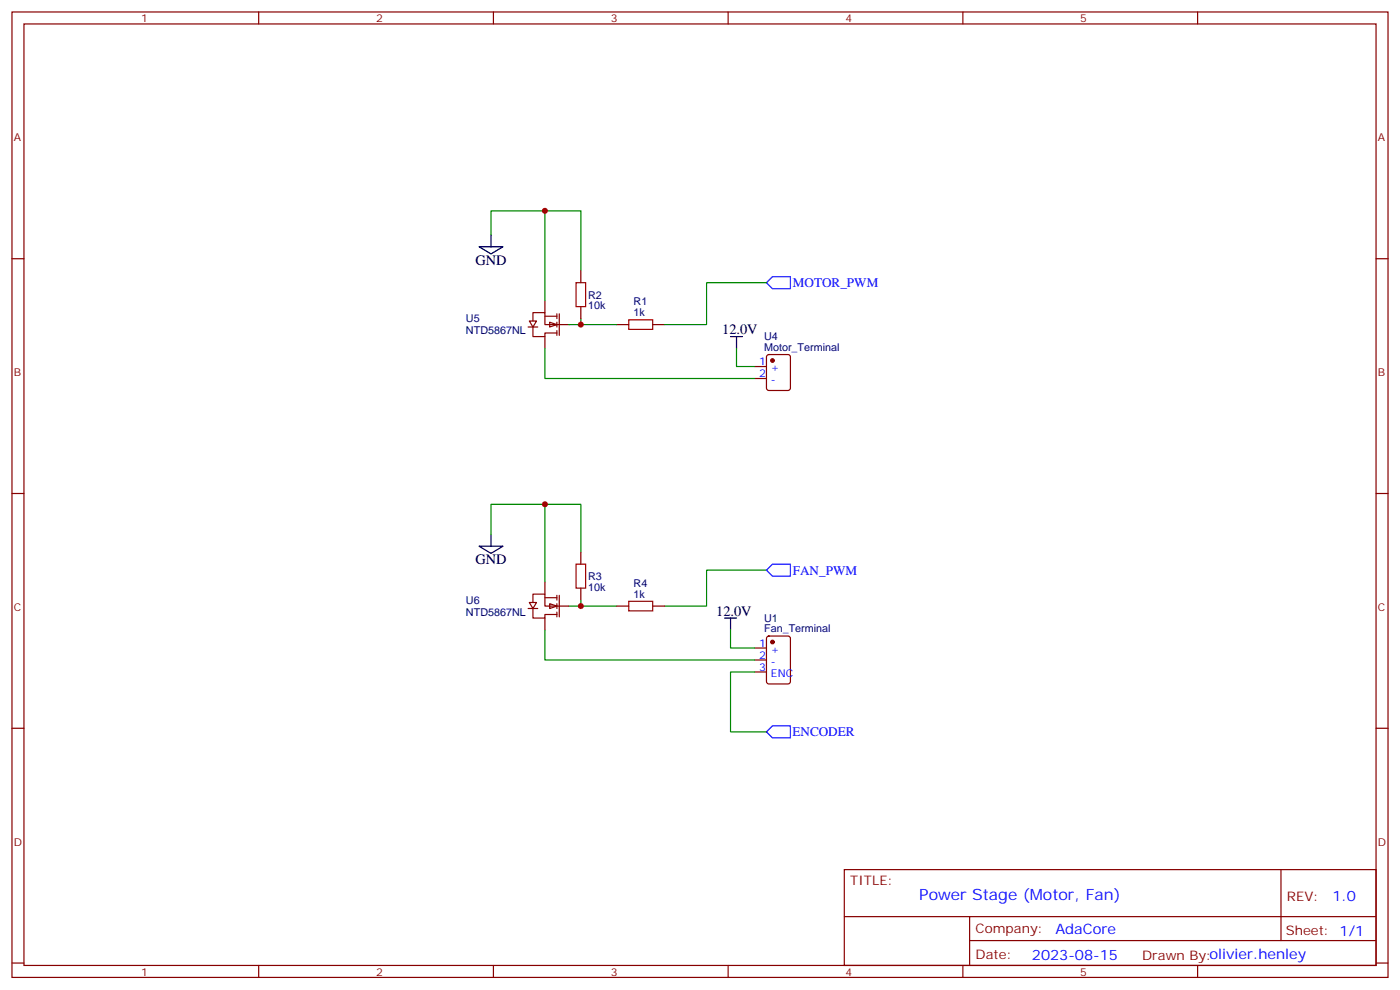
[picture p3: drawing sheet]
<svg xmlns="http://www.w3.org/2000/svg" width="412mm" height="292mm" viewBox="0 0 412 292" stroke-linecap="round" stroke-linejoin="round" font-family="sans-serif">
<g fill="none" stroke="#870000" stroke-width=".35">
<path d="M3.5 3.5h405.4v284.4h-405.4zM7.1 7.1h398.2v277.2h-398.2zM76.2 3.5v3.6M145.3 3.5v3.6M214.5 3.5v3.6M283.6 3.5v3.6M352.8 3.5v3.6M3.5 76.2h3.6M405.3 76.2h3.6M3.5 145.3h3.6M405.3 145.3h3.6M222.2 190.9h3.6"/>
<path d="M222.2 194.4h3.6M222.2 197.9h3.6M226 187.5l.5-.2h5.6l.7 .5v12.9l-.4 .7h-5.9l-.7-.4v-13zM3.5 214.5h3.6M405.3 214.5h3.6M248.7 256.1h156.6v28.2h-156.6zM377.3 256.1v20.9M248.7 270h156.5M285.6 277h119.6M285.6 270v14.1M3.5 283.6h3.6M76.2 284.3v3.6"/>
<path d="M145.3 284.3v3.6M214.5 284.3v3.6M283.6 284.3v3.6M352.8 284.3v3.6M405.3 283.6h3.6"/>
</g>
<circle cx="227.5" cy="189.1" r=".53" fill="#870000" stroke="#870000" stroke-width=".35"/>
<g fill="#fff" stroke="#870000" stroke-width=".35">
<path d="M161.9 94.9l2.1 .7-2.1 .7z"/>
<path d="M155.9 94.5h2.1l-1 1.8z"/>
</g>
<g fill="none" stroke="#870000" stroke-width=".35">
<path d="M155.6 96.3h2.8M157 96.3v2.8h3.5v-1h3.5M157 94.5v-2.4h3.5v3.5h7.1M160.5 93.1h3.5M160.5 88.5v3.6M160.5 99.1v3.6M164 92.4v1.4M164 94.9v1.4M164 97.4v1.4M164.7 92.4v6.4M181.7 95.6h3.5M192.3 95.6h3.5"/>
<path d="M181.7 178.5h3.5M192.3 178.5h3.5"/>
</g>
<path d="M185.2 94.2h7.1v2.8h-7.1zM185.2 177.1h7.1v2.8h-7.1z" fill="none" stroke="#a10000" stroke-width=".35"/>
<path d="M144.6 69.1v-7h26.5v17.6M167.6 95.6h14.1M171.1 93.8v1.8M225.8 83.3h-17.7v12.3h-12.3M167.6 178.5h14.1M171.1 176.7v1.8M225.8 167.9h-17.7v10.6h-12.3" fill="none" stroke="#008700" stroke-width=".35"/>
<path d="M225.8 83.3l1.7-1.8h5.3v3.5h-5.3zM225.8 167.9l1.7-1.7h5.3v3.5h-5.3z" fill="none" stroke="#00f" stroke-width=".35"/>
<g fill="#fff" stroke="#870000" stroke-width=".35">
<path d="M161.9 177.8l2.1 .7-2.1 .7z"/>
<path d="M155.9 177.4h2.1l-1 1.8z"/>
</g>
<g fill="none" stroke="#870000" stroke-width=".35">
<path d="M171.1 79.7v3.6M171.1 90.3v3.5M222.2 108h3.6M222.2 111.5h3.6M226 104.6l.5-.2h5.6l.7 .5v9.4l-.4 .7h-5.9l-.7-.5v-9.4zM155.6 179.2h2.8M157 179.2v2.8h3.5v-1h3.5M157 177.4v-2.4h3.5v3.5h7.1M160.5 176h3.5M160.5 171.4v3.6M164 175.3v1.4M164 177.8v1.4"/>
<path d="M164.7 175.3v6.4M171.1 162.6v3.6M171.1 173.2v3.5M160.5 182v3.6M164 180.3v1.4"/>
</g>
<circle cx="227.5" cy="106.2" r=".53" fill="#870000" stroke="#870000" stroke-width=".35"/>
<path d="M225.8 215.5l1.7-1.7h5.3v3.5h-5.3z" fill="none" stroke="#00f" stroke-width=".35"/>
<path d="M160.5 62.1v26.4M160.5 102.7v8.8h61.7M217 102.7v5.3h5.2M160.5 148.5h-15.9v8.8M171.1 162.6v-14.1h-10.6v22.9M160.5 185.6v8.8h61.7M215.2 185.6v5.3h7M222.2 197.9h-7v17.6h10.6" fill="none" stroke="#008700" stroke-width=".35"/>
<path d="M141.1 72.7h7.1l-3.6 2.1zM144.6 69.1v3.6M215.2 99.1h3.5M217 99.1v3.6M144.6 157.3v3.6M141.1 160.9h7.1l-3.6 2.1zM213.4 182h3.6M215.2 182v3.6" fill="none" stroke="#000" stroke-width=".35"/>
<path d="M169.7 83.3h2.8v7h-2.8zM169.7 166.2h2.8v7h-2.8z" fill="none" stroke="#a10000" stroke-width=".35"/>
<g fill="#c00">
<circle cx="171.1" cy="95.6" r=".88"/>
<circle cx="171.1" cy="178.5" r=".88"/>
<circle cx="160.5" cy="62.1" r=".88"/>
<circle cx="160.5" cy="148.5" r=".88"/>
</g>
<text font-size="4.6" fill="#00f" x="270.8" y="265.1">Power Stage (Motor, Fan)</text>
<g font-size="4.2">
<text x="140.1" y="78">GND</text>
<text x="212.7" y="98.4">12.0V</text>
<text x="140.1" y="166.2">GND</text>
<text x="211" y="181.3">12.0V</text>
</g>
<g font-size="4.2" fill="#00f">
<text x="392.5" y="265.4">1.0</text>
<text x="310.9" y="274.9">AdaCore</text>
<text x="304" y="282.7">2023-08-15</text>
</g>
<g font-size="3.9" fill="#00f">
<text x="233.5" y="84.5">MOTOR_PWM</text>
<text x="233.5" y="169.3">FAN_PWM</text>
<text x="233.4" y="216.9">ENCODER</text>
</g>
<g font-size="3.9" fill="#800">
<text x="250.5" y="260.7">TITLE:</text>
<text x="379.1" y="265.4">REV:</text>
<text x="287.4" y="274.9">Company:</text>
<text x="378.7" y="275.5">Sheet: 1/1</text>
<text x="287.4" y="282.6">Date:</text>
<text x="336.4" y="282.7">Drawn By:olivier.henley</text>
</g>
<g font-size="3.2" fill="#800">
<text x="41.6" y="6.5">1</text>
<text x="110.8" y="6.5">2</text>
<text x="179.9" y="6.5">3</text>
<text x="249.1" y="6.5">4</text>
<text x="318.2" y="6.5">5</text>
<text x="4.1" y="41.6">A</text>
<text x="405.9" y="41.6">A</text>
<text x="4.1" y="110.8">B</text>
<text x="405.9" y="110.8">B</text>
<text x="4.1" y="179.9">C</text>
<text x="405.9" y="179.9">C</text>
<text x="4.1" y="249.1">D</text>
<text x="405.9" y="249.1">D</text>
<text x="41.6" y="287.3">1</text>
<text x="110.8" y="287.3">2</text>
<text x="179.9" y="287.3">3</text>
<text x="249.1" y="287.3">4</text>
<text x="318.2" y="287.3">5</text>
</g>
<g font-size="3.2" fill="#000080">
<text x="173.2" y="87.9">R2</text>
<text x="186.6" y="90">R1</text>
<text x="137.2" y="95">U5</text>
<text x="173.2" y="91.1">10k</text>
<text x="186.6" y="93.1">1k</text>
<text x="137.3" y="98.5">NTD5867NL</text>
<text x="225.1" y="100.2">U4</text>
<text x="225.1" y="103.4">Motor_Terminal</text>
<text x="173.2" y="170.8">R3</text>
<text x="186.6" y="172.9">R4</text>
<text x="137.2" y="177.9">U6</text>
<text x="173.2" y="174">10k</text>
<text x="186.6" y="176">1k</text>
<text x="137.3" y="181.4">NTD5867NL</text>
<text x="225.1" y="183.1">U1</text>
<text x="225.1" y="186.3">Fan_Terminal</text>
</g>
<g font-size="3.2" fill="#00f">
<text x="223.6" y="107.6">1</text>
<text x="223.6" y="111.1">2</text>
<text x="227.1" y="109.4">+</text>
<text x="227.1" y="112.9">-</text>
<text x="223.6" y="190.5">1</text>
<text x="223.6" y="194">2</text>
<text x="223.6" y="197.6">3</text>
<text x="227.1" y="192.3">+</text>
<text x="227.1" y="195.8">-</text>
<text x="227.1" y="199.3">ENC</text>
</g>
</svg>
